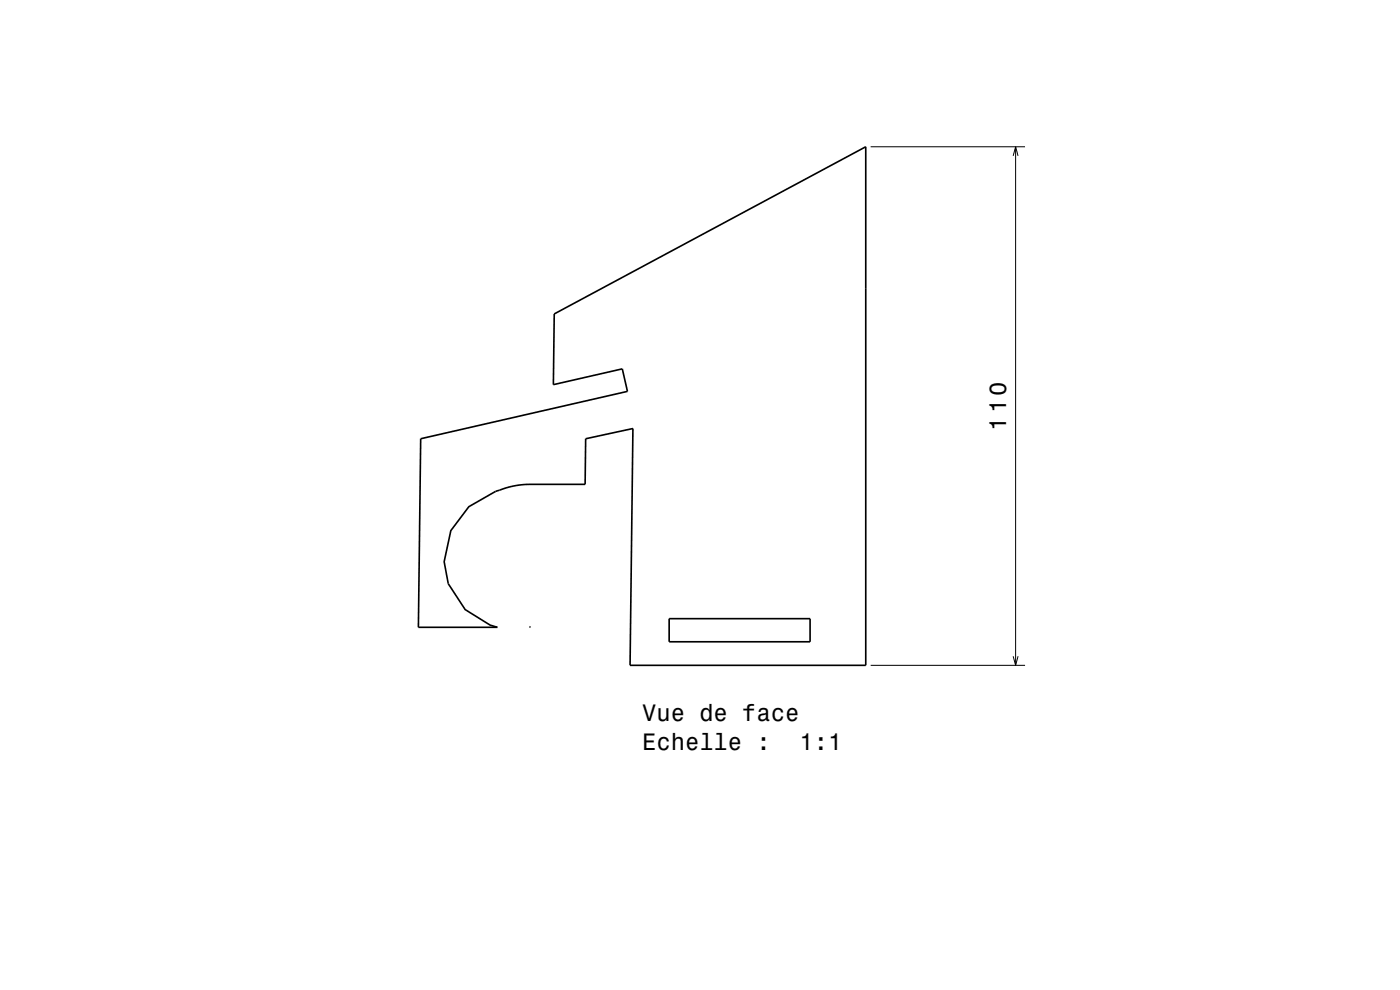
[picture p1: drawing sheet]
<svg xmlns="http://www.w3.org/2000/svg" width="297mm" height="210mm" viewBox="0 0 297 210" stroke-linecap="round" stroke-linejoin="round" font-family="sans-serif">
<path d="M184.7 31.1h32.8M214.9 33.1l.6-2 .5 2M215.5 31.1v110M214.9 139.2l.6 1.9 .5-1.9M184.7 141.1h32.8" fill="none" stroke="#000" stroke-width=".21"/>
<path d="M89.2 93.1l43.9-10.1-1.1-4.8-14.6 3.4 .2-15 66.1-35.5v110h-50l.6-50.2-10.1 2.2-.1 9.6-12.2 .1-2.9 .3-3.9 1.1-5.6 3.3-3.9 5.1-1.4 6.6 .9 4.6 3.6 5.5 5.3 3.3 1.5 .5h-16.7zM112.4 132.9v.2zM142 131.2h29.9v4.9h-29.9z" fill="none" stroke="#000" stroke-width=".35"/>
<g font-size="5">
<text x="213.5" y="91.4" transform="rotate(-90 213.5 91.4)">110</text>
<text x="136.2" y="153">Vue de face</text>
<text x="136.2" y="159">Echelle :</text>
<text x="169.6" y="159">1:1</text>
</g>
</svg>
